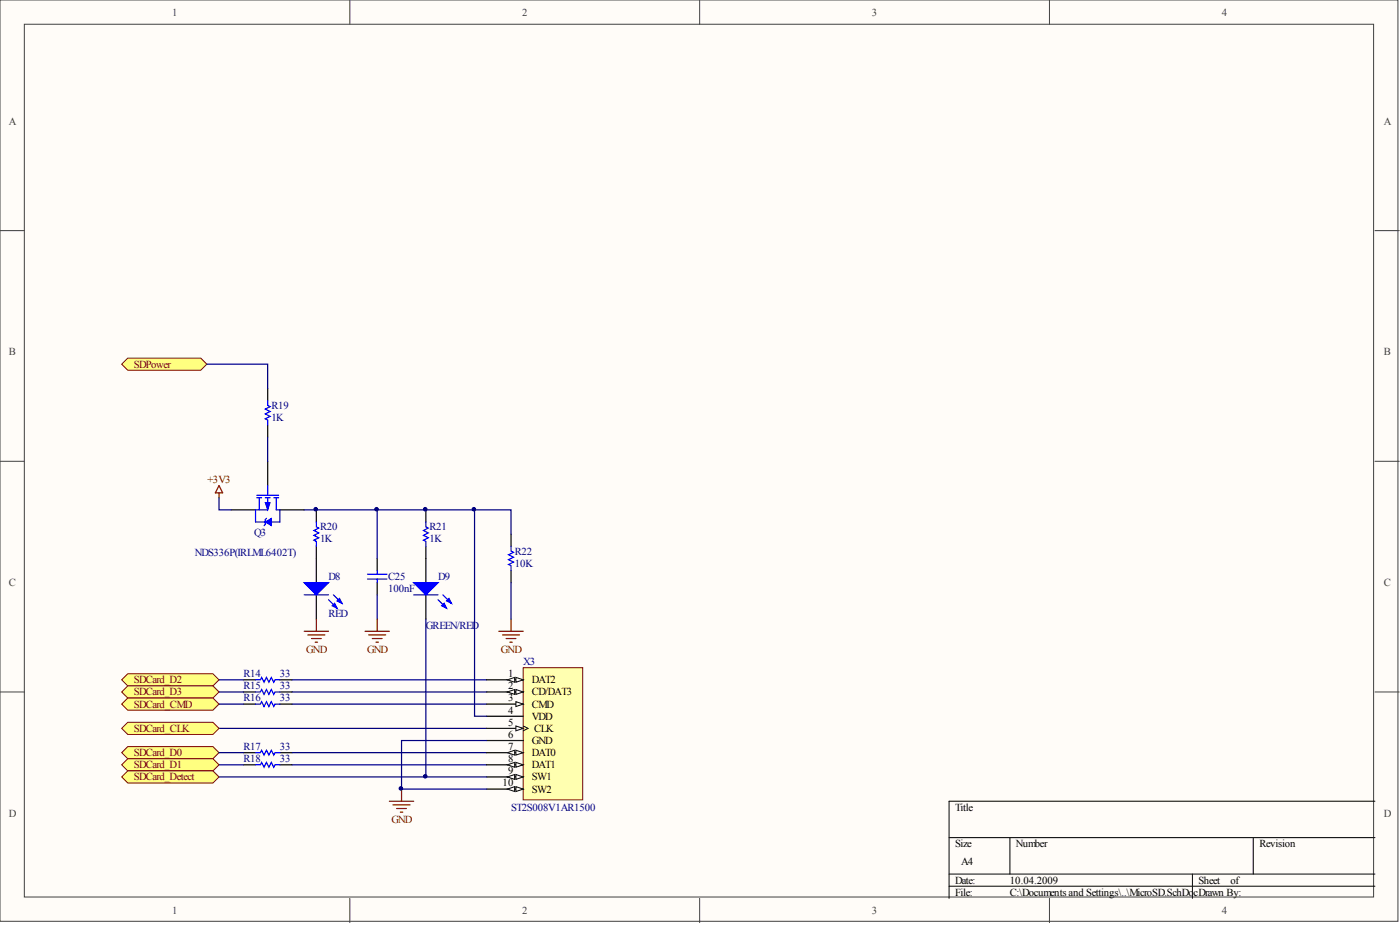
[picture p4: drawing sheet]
<svg xmlns="http://www.w3.org/2000/svg" width="292mm" height="193mm" viewBox="0 0 292 193" stroke-linecap="round" stroke-linejoin="round" font-family="sans-serif">
<g fill="#fffcf8" stroke="#404040" stroke-width=".21">
<path d="M0 0h291.7v192.2h-291.7z"/>
<path d="M5.1 5.1h281.5v182h-281.5z"/>
</g>
<path d="M73 0v5.1M146 0v5.1M219 0v5.1M0 48.1h5.1M286.9 48.1h5M0 96.2h5.1M286.9 96.2h5M0 144.4h5.1M286.9 144.4h5M73 187.4v5.1M146 187.4v5.1M219 187.4v5.1" fill="none" stroke="#404040" stroke-width=".21"/>
<path d="M198 174.7h88.9M210.7 174.7v7.6M261.5 174.7v7.6M286.9 167.1h-88.9v20.3M198 182.3h88.9M198 184.9h88.9M248.8 182.3v5.1" fill="none" stroke="#000" stroke-width=".21"/>
<path d="M88.9 106.4v2.5M88.9 114v2.5M50.8 159.6h2.5M50.8 157h2.5M50.8 146.9h2.5M50.8 144.4h2.5M50.8 141.8h2.5M58.4 159.6h2.5M58.4 157h2.5M58.4 146.9h2.5M58.4 144.4h2.5M58.4 141.8h2.5" fill="none" stroke="#000" stroke-width=".25"/>
<path d="M88.9 108.9v1l.5 .3-1.1 .5 1.1 .5-1.1 .5 1.1 .5-1.1 .5 .6 .2v1.1M53.3 159.6h1l.3-.6 .5 1.1 .5-1.1 .5 1.1 .5-1.1 .5 1.1 .3-.5h1M53.3 157h1l.3-.5 .5 1 .5-1 .5 1 .5-1 .5 1 .3-.5h1M53.3 146.9h1l.3-.5 .5 1 .5-1 .5 1 .5-1 .5 1 .3-.5h1M53.3 144.4h1l.3-.6 .5 1.1 .5-1.1 .5 1.1 .5-1.1 .5 1.1 .3-.5h1M53.3 141.8h1l.3-.5 .5 1 .5-1 .5 1 .5-1 .5 1 .3-.5h1" fill="none" stroke="#00f" stroke-width=".25"/>
<path d="M45.7 152h55.8M60.9 141.8h40.6M60.9 144.4h40.6M60.9 146.9h40.6M60.9 157h40.6M60.9 159.6h40.6" fill="none" stroke="#000080" stroke-width=".25"/>
<path d="M81.2 167.1h5.1M82 167.9h3.6M82.8 168.7h2M83.5 169.4h.5M83.8 164.6v2.5" fill="none" stroke="#800000" stroke-width=".25"/>
<path d="M109.2 139.3h12.4v27.6h-12.4z" fill="#ffffb0" stroke="#800000" stroke-width=".21"/>
<path d="M101.5 141.8h7.7" fill="none" stroke="#000" stroke-width=".25"/>
<g fill="#fffcf8" stroke="#000" stroke-width=".21">
<path d="M107.6 141.3l1.6 .5-1.6 .5z"/>
<path d="M105.9 141.8l1.5-.5v1z"/>
</g>
<path d="M101.5 144.4h7.7" fill="none" stroke="#000" stroke-width=".25"/>
<g fill="#fffcf8" stroke="#000" stroke-width=".21">
<path d="M107.6 143.8l1.6 .6-1.6 .5z"/>
<path d="M105.9 144.4l1.5-.6v1.1z"/>
</g>
<path d="M101.5 146.9h7.7" fill="none" stroke="#000" stroke-width=".25"/>
<path d="M107.6 146.4l1.6 .5-1.6 .5z" fill="#fffcf8" stroke="#000" stroke-width=".21"/>
<path d="M101.5 149.4h7.7M101.5 152h7.7" fill="none" stroke="#000" stroke-width=".25"/>
<path d="M109.2 151.4l1 .6-1 .5" fill="none" stroke="#000" stroke-width=".21"/>
<path d="M107.6 151.4l1.6 .6-1.6 .5z" fill="#fffcf8" stroke="#000" stroke-width=".21"/>
<path d="M101.5 154.5h7.7M101.5 157h7.7" fill="none" stroke="#000" stroke-width=".25"/>
<g fill="#fffcf8" stroke="#000" stroke-width=".21">
<path d="M107.6 156.5l1.6 .5-1.6 .5z"/>
<path d="M105.9 157l1.5-.5v1z"/>
</g>
<path d="M101.5 159.6h7.7" fill="none" stroke="#000" stroke-width=".25"/>
<g fill="#fffcf8" stroke="#000" stroke-width=".21">
<path d="M107.6 159l1.6 .6-1.6 .5z"/>
<path d="M105.9 159.6l1.5-.6v1.1z"/>
</g>
<path d="M101.5 162.1h7.7" fill="none" stroke="#000" stroke-width=".25"/>
<g fill="#fffcf8" stroke="#000" stroke-width=".21">
<path d="M107.6 161.6l1.6 .5-1.6 .5z"/>
<path d="M105.9 162.1l1.5-.5v1z"/>
</g>
<path d="M101.5 164.6h7.7" fill="none" stroke="#000" stroke-width=".25"/>
<g fill="#fffcf8" stroke="#000" stroke-width=".21">
<path d="M107.6 164.1l1.6 .5-1.6 .5z"/>
<path d="M105.9 164.6l1.5-.5v1z"/>
</g>
<path d="M101.5 154.5h-17.7v10.1h17.7M45.7 162.1h55.8" fill="none" stroke="#000080" stroke-width=".25"/>
<g fill="#ffff80" stroke="#800000" stroke-width=".21">
<path d="M25.4 141.8l1.3-1.2h17.7l1.3 1.2-1.3 1.3h-17.7z" fill-rule="evenodd"/>
<path d="M25.4 144.4l1.3-1.3h17.7l1.3 1.3-1.3 1.2h-17.7z" fill-rule="evenodd"/>
<path d="M25.4 146.9l1.3-1.3h17.7l1.3 1.3-1.3 1.3h-17.7z" fill-rule="evenodd"/>
<path d="M25.4 157l1.3-1.2h17.7l1.3 1.2-1.3 1.3h-17.7z" fill-rule="evenodd"/>
<path d="M25.4 159.6l1.3-1.3h17.7l1.3 1.3-1.3 1.2h-17.7z" fill-rule="evenodd"/>
<path d="M25.4 162.1l1.3-1.3h17.7l1.3 1.3-1.3 1.2h-17.7z" fill-rule="evenodd"/>
</g>
<path d="M45.7 103.8v2.6h2.5M88.9 129.2v32.9M45.7 141.8h5.1M45.7 144.4h5.1M45.7 146.9h5.1M45.7 157h5.1M45.7 159.6h5.1" fill="none" stroke="#000080" stroke-width=".25"/>
<path d="M55.9 96.2v5.1M48.2 106.4h5.1M58.4 106.4h5.1M88.9 116.5v5.1M106.6 111.4v2.6M106.6 119v2.6M88.9 124.1v5.1" fill="none" stroke="#000" stroke-width=".25"/>
<g fill="#00f" stroke="#00f" stroke-width=".25">
<path d="M86.3 121.6h5.1l-2.5 2.5z"/>
<path d="M92.2 126.4l.5-.5 .5 1z"/>
<path d="M93.2 125.4l.5-.5 .5 1z"/>
</g>
<g fill="none" stroke="#00f" stroke-width=".25">
<path d="M53.6 103.3h4.5M53.6 103.8h1M54.1 103.8v2.6M55.3 103.8h1.1M55.6 108.1l-.3 .3v1l-.2 .3M55.9 103.8v2.6h-2.6v2.5h2M55.9 101.3v2M57.1 103.8h1M57.6 103.8v2.6h.8v2.5h-1.8M106.6 114v1l.5 .2-1 .5 1 .5-1 .5 1 .6-1 .5 .5 .2v1M86.3 124.1h5.1M91.4 125.1l1.8 1.8"/>
<path d="M92.4 124.1l1.8 1.8"/>
</g>
<path d="M45.7 101.3l.8 1.5h-1.6zM45.7 102.8v1M104.1 131.7h5.1M104.8 132.5h3.6M105.6 133.2h2M106.4 134h.5M106.6 129.2v2.5" fill="none" stroke="#800000" stroke-width=".25"/>
<g fill="#00f" stroke="#00f" stroke-width=".21">
<path d="M55.3 104.8h1.1l-.5 1.6z"/>
<path d="M55.3 108.9l1.3-.8v1.6z"/>
</g>
<path d="M25.4 76l1.3-1.3h15.2l1.3 1.3-1.3 1.2h-15.2z" fill-rule="evenodd" fill="#ffff80" stroke="#800000" stroke-width=".21"/>
<path d="M43.2 76h12.7v5M55.9 91.2v5M63.5 106.4h35.5v43h2.5M78.7 106.4v10.1M99 106.4h7.6v5M78.7 124.1v5.1" fill="none" stroke="#000080" stroke-width=".25"/>
<path d="M55.9 81v2.6M55.9 88.6v2.6M66 106.4v2.5M66 114v7.6M78.7 116.5v2.5M66 124.1v5.1M78.7 121.6v2.5" fill="none" stroke="#000" stroke-width=".25"/>
<path d="M55.9 83.6v1l.5 .2-1.1 .5 1.1 .6-1.1 .5 1.1 .5-1.1 .5 .6 .2v1M66 108.9v1l.5 .3-1 .5 1 .5-1 .5 1 .5-1 .5 .5 .2v1.1M76.7 119.8h4M78.7 119v.8M63.5 124.1h5M68.5 125.1l1.8 1.8M69.6 124.1l1.7 1.8M76.7 120.8h4M78.7 120.8v.8" fill="none" stroke="#00f" stroke-width=".25"/>
<g fill="#00f" stroke="#00f" stroke-width=".25">
<path d="M63.5 121.6h5l-2.5 2.5z"/>
<path d="M69.3 126.4l.5-.5 .5 1z"/>
<path d="M70.3 125.4l.5-.5 .5 1z"/>
</g>
<path d="M63.5 131.7h5M64.2 132.5h3.6M65 133.2h2M65.8 134h.5M66 129.2v2.5M76.2 131.7h5M76.9 132.5h3.6M77.7 133.2h2M78.4 134h.6M78.7 129.2v2.5" fill="none" stroke="#800000" stroke-width=".25"/>
<path d="M25.4 152l1.3-1.3h17.7l1.3 1.3-1.3 1.2h-17.7z" fill-rule="evenodd" fill="#ffff80" stroke="#800000" stroke-width=".21"/>
<path d="M106.6 121.6v7.6" fill="none" stroke="#000080" stroke-width=".25"/>
<g fill="#000080" stroke="#000080" stroke-width=".21">
<circle cx="65.9" cy="106.2" r=".37"/>
<circle cx="78.6" cy="106.2" r=".37"/>
<circle cx="83.6" cy="164.5" r=".37"/>
<circle cx="88.7" cy="161.9" r=".37"/>
<circle cx="88.7" cy="106.2" r=".37"/>
<circle cx="98.9" cy="106.2" r=".37"/>
</g>
<g font-size="2.2" fill="#404040">
<text x="35.9" y="3.2">1</text>
<text x="108.9" y="3.2">2</text>
<text x="181.9" y="3.2">3</text>
<text x="254.9" y="3.2">4</text>
<text x="1.9" y="26">A</text>
<text x="288.7" y="26">A</text>
<text x="1.9" y="74.2">B</text>
<text x="288.7" y="74.2">B</text>
<text x="1.9" y="122.3">C</text>
<text x="288.7" y="122.3">C</text>
<text x="1.9" y="170.4">D</text>
<text x="288.7" y="170.4">D</text>
<text x="35.9" y="190.7">1</text>
<text x="108.9" y="190.7">2</text>
<text x="181.9" y="190.7">3</text>
<text x="254.9" y="190.7">4</text>
</g>
<g font-size="2.2" fill="#800000">
<text x="27.9" y="76.7">SDPower</text>
<text x="43.3" y="100.8">+3V3</text>
<text x="63.9" y="136.2">GND</text>
<text x="76.6" y="136.2">GND</text>
<text x="104.5" y="136.2">GND</text>
<text x="27.9" y="142.5">SDCard_D2</text>
<text x="27.9" y="145.1">SDCard_D3</text>
<text x="27.9" y="147.6">SDCard_CMD</text>
<text x="27.9" y="152.7">SDCard_CLK</text>
<text x="27.9" y="157.7">SDCard_D0</text>
<text x="27.9" y="160.3">SDCard_D1</text>
<text x="27.9" y="162.8">SDCard_Detect</text>
<text x="81.7" y="171.7">GND</text>
</g>
<g font-size="2.2" fill="#000080">
<text x="56.6" y="85.3">R19</text>
<text x="56.6" y="87.8">1K</text>
<text x="53.1" y="111.9">Q3</text>
<text x="66.8" y="110.6">R20</text>
<text x="66.8" y="113.2">1K</text>
<text x="89.6" y="110.6">R21</text>
<text x="89.6" y="113.2">1K</text>
<text x="40.6" y="115.9">NDS336P(IRLML6402T)</text>
<text x="107.4" y="115.7">R22</text>
<text x="107.4" y="118.2">10K</text>
<text x="68.5" y="121">D8</text>
<text x="81" y="121">C25</text>
<text x="81" y="123.5">100nF</text>
<text x="91.4" y="121">D9</text>
<text x="68.5" y="128.6">RED</text>
<text x="88.9" y="131.1">GREEN/RED</text>
<text x="50.8" y="143.8">R15</text>
<text x="50.8" y="141.3">R14</text>
<text x="58.4" y="143.8">33</text>
<text x="58.4" y="141.3">33</text>
<text x="109.2" y="138.7">X3</text>
<text x="50.8" y="146.3">R16</text>
<text x="58.4" y="146.3">33</text>
<text x="50.8" y="159">R18</text>
<text x="50.8" y="156.5">R17</text>
<text x="58.4" y="159">33</text>
<text x="58.4" y="156.5">33</text>
<text x="106.6" y="169.1">ST2S008V1AR1500</text>
</g>
<g font-size="2.2">
<text x="106" y="141.3">1</text>
<text x="106" y="143.8">2</text>
<text x="110.9" y="142.5">DAT2</text>
<text x="106" y="146.3">3</text>
<text x="106" y="148.9">4</text>
<text x="110.9" y="145.1">CD/DAT3</text>
<text x="110.9" y="147.6">CMD</text>
<text x="106" y="151.4">5</text>
<text x="106" y="153.9">6</text>
<text x="110.9" y="150.1">VDD</text>
<text x="110.9" y="155.2">GND</text>
<text x="111.4" y="152.7">CLK</text>
<text x="106" y="156.5">7</text>
<text x="106" y="159">8</text>
<text x="106" y="161.5">9</text>
<text x="110.9" y="157.7">DAT0</text>
<text x="110.9" y="160.3">DAT1</text>
<text x="104.9" y="164.1">10</text>
<text x="110.9" y="162.8">SW1</text>
<text x="110.9" y="165.3">SW2</text>
<text x="199.3" y="169.1">Title</text>
<text x="199.3" y="176.7">Size</text>
<text x="212" y="176.7">Number</text>
<text x="262.8" y="176.7">Revision</text>
<text x="199.3" y="184.3">Date:</text>
<text x="200.6" y="180.5">A4</text>
<text x="210.7" y="184.3">10.04.2009</text>
<text x="250.1" y="184.3">Sheet</text>
<text x="256.7" y="184.3">of</text>
<text x="199.3" y="186.9">File:</text>
<text x="210.7" y="186.9">C:\Documents and Settings\..\MicroSD.SchDocDrawn By:</text>
</g>
</svg>
